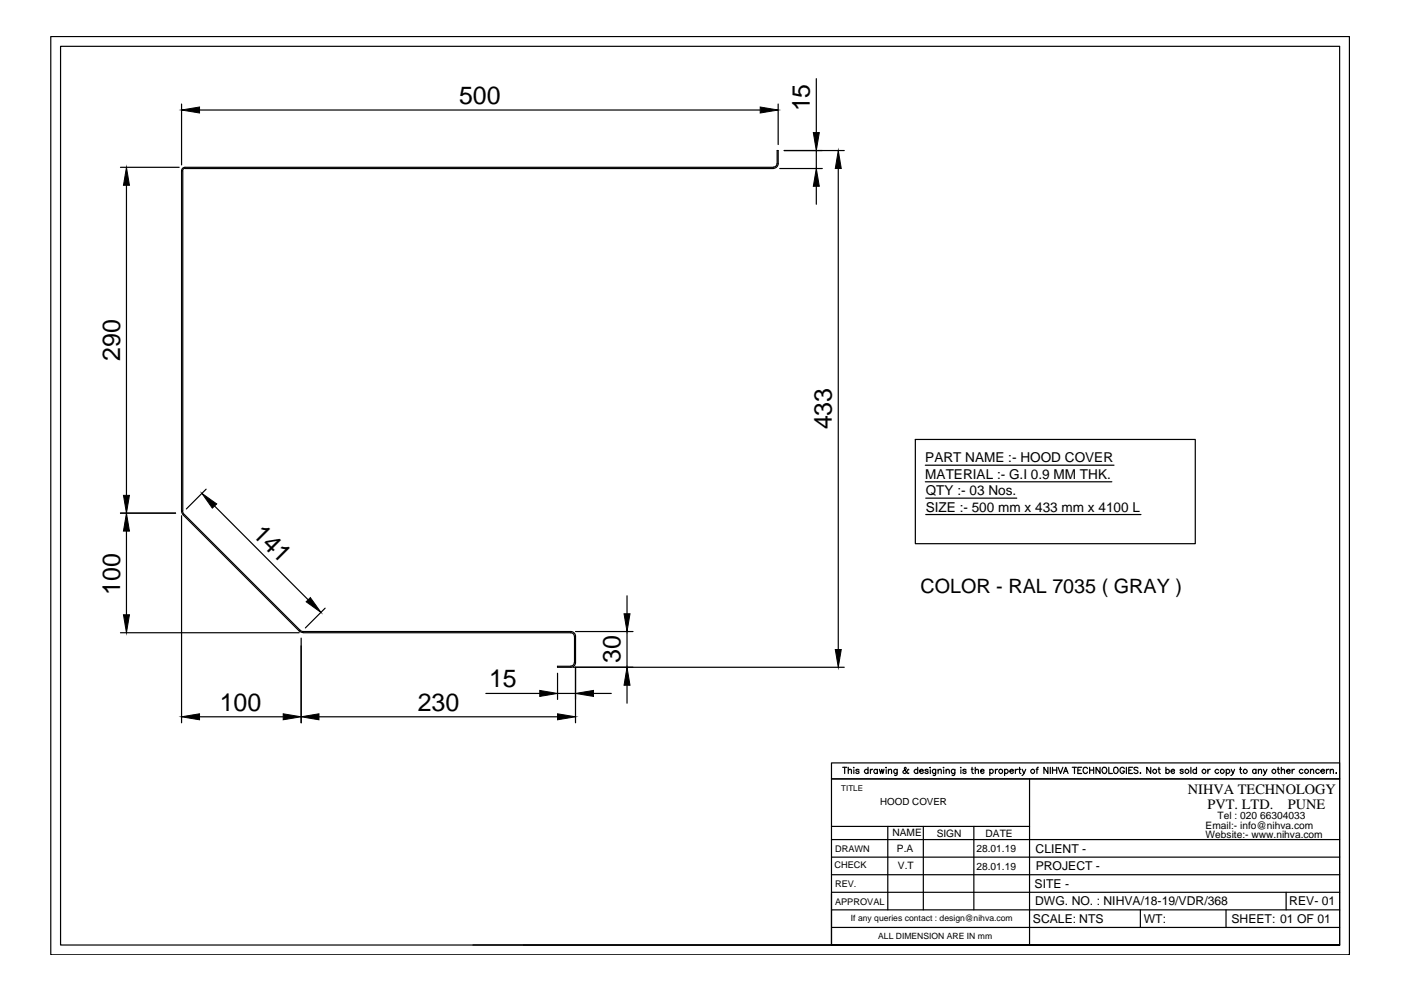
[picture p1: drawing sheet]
<svg xmlns="http://www.w3.org/2000/svg" width="297mm" height="210mm" viewBox="0 0 297 210" stroke-linecap="round" stroke-linejoin="round" font-family="sans-serif">
<!-- layer: 0 -->
<g fill="none" stroke="#000" stroke-width=".25">
<path d="M10.8 7.7h275.3v194.7h-275.3zM173.1 16.7v11.4M25.5 35.5h12.5M26.8 39.3v65.7M38.5 22.1v12.9M38.5 36.2v72.1M38.7 36.2v72.1M39.2 35.5a.74 .74 0 0 0-.7 .7M39.2 35.7l-.4 .2-.1 .3M39.3 35.5h124.7M39.3 35.7h124.7M42.3 23.3h118.9"/>
<path d="M164.7 34.7a.74 .74 0 0 1-.7 .7M164.8 34.7v-2.8h.2v2.8a.99 .99 0 0 1-1 1M165 22.1v8.5M165.3 35.7h9M166.3 31.9h12.7M173.1 31.9v3.8M173.1 39.5v3.8M177.7 35.7v102M194.1 93.2h59.3v22.1h-59.3zM196.2 98.6h40M25.5 108.8h11.7M26.8 112.6v17.7"/>
<path d="M38.5 108.3l.4 .9M38.5 109.3v43.9M38.7 108.3l.3 .7M38.9 109.2l24.5 24.6M39 109.1l24.6 24.5M43.7 103.7l-4.2 4.2M45.5 107.3l19.8 19.9M196.2 102.2h39.5M196.3 105.6h19.3M196.3 109.1h45.6M25.5 134.2h37.9M63.4 133.7l.9 .4"/>
<path d="M63.6 133.6l.7 .3h56.7M63.9 135.3v17.9M64.3 134.2h56.7M68.9 128.9l-4.2 4.2M121 134.2a.74 .74 0 0 1 .8 .7M121 133.9a.99 .99 0 0 1 1 1v5.6M121.8 134.9v5.6M122 133.9h12.2M132.9 126.3v3.8M132.9 133.9v7.6M42.3 152h17.7M67.6 152h50.6"/>
<path d="M103 147h11.4M118.2 142.7v5.6M118.2 147h3.8M121 141.3h-2.8v.2h2.8M121.5 141.5h57.5M121.8 140.5a.74 .74 0 0 1-.8 .7M122 140.5a.99 .99 0 0 1-1 1M122 141.4v11.8M125.8 147h3.8M132.9 145.3v3.8M176.3 161.8h107.7v3.3h-107.7zM176.3 178h107.7"/>
<path d="M176.3 175.2h42M178.7 162.7h.8M179.1 162.7v1.3M179.8 163.4l.3-.3 .4 .1v.8M179.8 162.7v1.3M180.9 162.7h.2zM181 163.2v.8M182.1 163.3l-.2-.2-.4 .2 .1 .2 .5 .1v.2a.37 .37 0 0 1-.3 .2 .37 .37 0 0 1-.3-.2M184 163.3a.42 .42 0 0 0-.6-.1 .42 .42 0 0 0 0 .6 .42 .42 0 0 0 .6 0M184 162.7v1.3M184.5 163.1v.9M185 163.1l-.4 .2-.1 .2"/>
<path d="M186 163.3a.42 .42 0 0 0-.6-.1 .42 .42 0 0 0 0 .6 .42 .42 0 0 0 .6 0M186 163.1v.9M186.5 163.1l.2 .9 .3-.9 .2 .9 .2-.9M187.8 162.7h.1zM187.9 163.2v.8M188.2 175.2v17.7M188.4 163.4l.3-.3 .3 .1v.8M188.4 163.1v.9M190.2 163.1v1.2l-.2 .1-.3-.1M190.2 163.3a.41 .41 0 0 0-.6-.1 .41 .41 0 0 0 0 .6 .41 .41 0 0 0 .6 0M192.7 163.2l-.2-.1a.81 .81 0 0 1-1 .8v-.4l.6-.5-.2-.3-.2 .2 .2 .5 .5 .5 .2 .1 .1-.1M194.6 163.3a.42 .42 0 0 0-.6-.1 .42 .42 0 0 0 0 .6 .42 .42 0 0 0 .6 0"/>
<path d="M194.6 162.7v1.3M195 163.5h.8a.43 .43 0 0 0-.6-.3 .43 .43 0 0 0-.2 .6 .43 .43 0 0 0 .6 .1l.2-.1M195.8 175.2v17.7M196.8 163.3l-.2-.2-.5 .2 .6 .3v.3a.41 .41 0 0 1-.6-.1M197.2 162.7h.1zM197.2 163.2v.8M198.4 163.1l-.1 1.2-.1 .1-.4-.1M198.4 163.3a.41 .41 0 0 0-.6-.1 .41 .41 0 0 0 0 .6 .41 .41 0 0 0 .6 0M198.9 163.4l.3-.3 .3 .1 .1 .8M198.9 163.1v.9M200 162.7h.1zM200.1 163.2v.8"/>
<path d="M200.6 163.4l.3-.3 .3 .1 .1 .8M200.6 163.1v.9M202.5 163.1l-.1 1.2-.2 .1-.3-.1M202.5 163.3a.42 .42 0 0 0-.7-.1 .42 .42 0 0 0 0 .6 .42 .42 0 0 0 .7 0M203.6 162.7h.2zM203.7 163.2v.8M204.8 163.3l-.2-.2-.5 .2 .2 .2 .5 .1v.2a.37 .37 0 0 1-.3 .2 .37 .37 0 0 1-.4-.2M205.9 163.1h.4M206.1 162.7v1l.3 .3M206.5 175.2v17.7M206.8 163.4l.3-.3 .3 .1v.8M206.8 162.7v1.3"/>
<path d="M207.9 163.5h.7v-.1a.4 .4 0 0 0-.6-.1 .4 .4 0 0 0 0 .6 .4 .4 0 0 0 .6-.1M209.9 163.3a.41 .41 0 0 1 .6-.1 .41 .41 0 0 1 0 .6 .41 .41 0 0 1-.6 0M209.9 163.1v1.3M211 163.1v.9M211.5 163.1l-.4 .2-.1 .2M213 163.3a.42 .42 0 0 1 .6-.1 .42 .42 0 0 1 0 .6 .42 .42 0 0 1-.6 0M213 163.1v1.3M214.1 163.5h.8v-.1a.4 .4 0 0 0-.6-.1 .4 .4 0 0 0 0 .6 .4 .4 0 0 0 .6-.1M215.3 163.1v.9M215.8 163.1l-.4 .2-.1 .2M216 163.1h.4M216.2 162.7v1l.3 .3"/>
<path d="M216.7 163.1l.4 .9 .4-.9M217.1 164l-.4 .4M218.3 165.1v35.3M219.7 163.1h.4M220.1 162.7l-.2 .2v1.1M222.2 162.7v1.3l-.9-1.3v1.3M222.7 162.7v1.3M223.2 162.7v1.3M223.2 163.3h.8M224 162.7v1.3M224.3 162.7l.5 1.3 .6-1.3M225.5 164l.4-1.3 .6 1.3"/>
<path d="M225.7 163.5h.6M227.3 162.7h.9M227.8 162.7v1.3M228.5 163.3h.5M229.3 162.7h-.8v1.3h.8M230.6 163a.53 .53 0 0 0-.8-.3 .53 .53 0 0 0-.2 .8 .48 .48 0 0 0 .4 .5 .48 .48 0 0 0 .6-.3M231 163.3h.9M231 162.7v1.3M231.9 162.7v1.3M233.2 162.7v1.3l-.8-1.3v1.3M233.8 162.9a.62 .62 0 0 1 .9 .3 .62 .62 0 0 1-.7 .8l-.3-.5zM235.1 162.7v1.3h.8"/>
<path d="M236.3 162.7a.61 .61 0 0 1 .8 .6 .61 .61 0 0 1-.8 .6l-.2-.4zM238.4 163a.53 .53 0 0 0-.7-.3 .53 .53 0 0 0-.2 .8 .47 .47 0 0 0 .4 .5 .47 .47 0 0 0 .5-.5h-.3M238.8 162.7v1.3M239.3 163.3h.5M240.1 162.7h-.8v1.3h.8M241.3 162.9l-.3-.2-.6 .2 .2 .3 .5 .2 .2 .2-.3 .4-.6-.2M241.7 163.9h.2zM244 162.7v1.3l-.9-1.3v1.3M245.5 163.1h.5M245.7 162.7v1l.3 .3M247.2 163.3a.41 .41 0 0 1 .6-.1 .41 .41 0 0 1 0 .6 .41 .41 0 0 1-.6 0M247.2 162.7v1.3"/>
<path d="M248.3 163.5h.7v-.1a.4 .4 0 0 0-.6-.1 .4 .4 0 0 0 0 .6 .4 .4 0 0 0 .6-.1M250.9 163.3l-.3-.2-.4 .2 .7 .5a.37 .37 0 0 1-.4 .2 .37 .37 0 0 1-.3-.2M252.5 162.7v1.3M253.7 163.3a.42 .42 0 0 0-.6-.1 .42 .42 0 0 0 0 .6 .42 .42 0 0 0 .6 0M253.7 162.7v1.3M256.1 163.1v.9M256.6 163.1l-.4 .2-.1 .2M258.4 163.3a.42 .42 0 0 0-.7-.1 .42 .42 0 0 0 0 .6 .42 .42 0 0 0 .7 0M260 163.3a.42 .42 0 0 1 .6-.1 .42 .42 0 0 1 0 .6 .42 .42 0 0 1-.6 0M260 163.1v1.3M261 163.1l.4 .9 .4-.9M261.4 164l-.4 .4"/>
<path d="M262.8 163.1h.4M263 162.7v1l.3 .3M266.3 163.3a.41 .41 0 0 0-.6-.1 .41 .41 0 0 0 0 .6 .41 .41 0 0 0 .6 0M266.3 163.1v.9M266.8 163.4l.3-.3 .3 .1 .1 .8M266.8 163.1v.9M267.9 163.1l.3 .9 .4-.9M268.2 164l-.4 .4M270.8 163.1h.4M271 162.7v1l.3 .3M271.7 163.4l.3-.3 .3 .1v.8M271.7 162.7v1.3"/>
<path d="M272.8 163.5h.7v-.3a.42 .42 0 0 0-.6 .1 .42 .42 0 0 0 0 .6 .42 .42 0 0 0 .6-.1M274 163.1v.9M274.5 163.1l-.5 .2v.2M276.2 163.3a.42 .42 0 0 0-.6-.1 .42 .42 0 0 0 0 .6 .42 .42 0 0 0 .6 0M277.8 163.4l.6-.3 .1 .3v.6M277.8 163.1v.9M279.7 163.3a.42 .42 0 0 0-.6-.1 .42 .42 0 0 0 0 .6 .42 .42 0 0 0 .6 0M280 163.5h.8v-.3a.42 .42 0 0 0-.6 .1 .42 .42 0 0 0 0 .6 .42 .42 0 0 0 .6-.1M281.2 163.1v.9M281.7 163.1l-.4 .2-.1 .2M282 163.4l.4-.3 .3 .1v.8M282 163.1v.9"/>
<path d="M283.2 163.9h.2zM284 165.1v35.3v-190.6h-271.2v190.6h271.2h-107.7M284 165.1h-107.7v35.3M176.3 189.4v11h-65.4M176.3 189.2h107.7M176.3 196.6h107.7M176.3 192.9h107.7M176.3 185.5h107.7M176.3 181.7h107.7M241.8 192.9v3.7M259.9 192.9v3.7M272.7 189.2v3.7"/>
<path d="M100.3 200.4h76"/>
<circle cx="212.2" cy="163.5" r=".43"/>
<circle cx="219" cy="163.5" r=".43"/>
<circle cx="244.8" cy="163.5" r=".43"/>
<circle cx="251.6" cy="163.5" r=".43"/>
<circle cx="255.3" cy="163.5" r=".43"/>
<circle cx="259.1" cy="163.5" r=".43"/>
<circle cx="264" cy="163.5" r=".43"/>
<circle cx="270.1" cy="163.5" r=".43"/>
<circle cx="277" cy="163.5" r=".43"/>
</g>
<g fill="#000" stroke="#000" stroke-width=".21">
<path d="M26.8 35.5l.6 3.8h-1.2zM38.5 23.3l3.8-.6v1.3zM161.2 22.7l3.8 .6-3.8 .7zM173.1 35.7l.6 3.8h-1.3zM172.4 28.1h1.3l-.6 3.8zM177.7 31.9l.7 3.8h-1.3zM26.2 105h1.2l-.6 3.8zM26.8 108.8l.6 3.8h-1.2zM42.8 104.6l3.1 2.2-.9 .9zM26.2 130.3h1.2l-.6 3.9zM64.9 127.6l.9-.9 2.2 3.1zM132.3 130.1h1.3l-.7 3.8z"/>
<path d="M177.1 137.7h1.3l-.7 3.8zM38.5 152l3.8-.7v1.3zM60 151.3l3.9 .7-3.9 .6zM63.9 152l3.7-.7v1.3zM114.4 146.4l3.8 .6-3.8 .7zM118.2 151.3l3.8 .7-3.8 .6zM122 147l3.8-.6v1.3zM132.9 141.5l.7 3.8h-1.3z"/>
</g>
<g font-size="5.3">
<text x="97.3" y="22">500</text>
<text x="171.7" y="23.6" transform="rotate(-90 171.7 23.6)">15</text>
<text x="25.5" y="76.5" transform="rotate(-90 25.5 76.5)">290</text>
<text x="176.4" y="91.1" transform="rotate(-90 176.4 91.1)">433</text>
<text x="53.3" y="113.4" transform="rotate(45 53.3 113.4)">141</text>
<text x="25.5" y="126.1" transform="rotate(-90 25.5 126.1)">100</text>
<text x="131.6" y="140.6" transform="rotate(-90 131.6 140.6)">30</text>
<text x="103.7" y="145.7">15</text>
<text x="46.6" y="150.7">100</text>
<text x="88.6" y="150.7">230</text>
</g>
<text font-size="4.2" x="195.2" y="125.8">COLOR - RAL 7035 ( GRAY )</text>
<g font-size="3">
<text x="251.9" y="168.3">NIHVA TECHNOLOGY</text>
<text x="256" y="171.5">PVT. LTD.</text>
<text x="273" y="171.5">PUNE</text>
</g>
<g font-size="2.9">
<text x="196.2" y="98">PART NAME :- HOOD COVER</text>
<text x="196.2" y="101.5">MATERIAL :- G.I 0.9 MM THK.</text>
<text x="196.3" y="105">QTY :- 03 Nos.</text>
<text x="196.3" y="108.5">SIZE :- 500 mm x 433 mm x 4100 L</text>
</g>
<g font-size="2.6">
<text x="219.6" y="180.8">CLIENT -</text>
<text x="219.6" y="184.5">PROJECT -</text>
<text x="219.3" y="188.2">SITE -</text>
<text x="219.5" y="191.9">DWG. NO. : NIHVA/18-19/VDR/368</text>
<text x="273.4" y="191.8">REV- 01</text>
<text x="219" y="195.7">SCALE: NTS</text>
<text x="242.5" y="195.6">WT:</text>
<text x="261.1" y="195.7">SHEET: 01 OF 01</text>
</g>
<g font-size="2.2">
<text x="258.2" y="173.6">Tel : 020 66304033</text>
<text x="189.2" y="177.3">NAME</text>
<text x="198.6" y="177.5">SIGN</text>
<text x="209" y="177.4">DATE</text>
<text x="255.6" y="175.7">Email:- info@nihva.com</text>
<text x="255.6" y="177.8">Website:- www.nihva.com</text>
<text x="190.2" y="180.6">P.A</text>
<text x="190.4" y="184.3">V.T</text>
<text x="207" y="180.7">28.01.19</text>
<text x="207" y="184.4">28.01.19</text>
</g>
<text font-size="2.1" x="186.6" y="170.6">HOOD COVER</text>
<g font-size="1.9">
<text x="176.9" y="183.9">CHECK</text>
<text x="177.1" y="180.7">DRAWN</text>
<text x="177.1" y="191.9">APPROVAL</text>
<text x="177.1" y="188.1">REV.</text>
</g>
<g font-size="1.8">
<text x="180.4" y="195.3">If any queries contact : design@nihva.com</text>
<text x="186.2" y="199.1">ALL DIMENSION ARE IN mm</text>
</g>
<text font-size="1.7" x="178.4" y="167.7">TITLE</text>
</svg>
